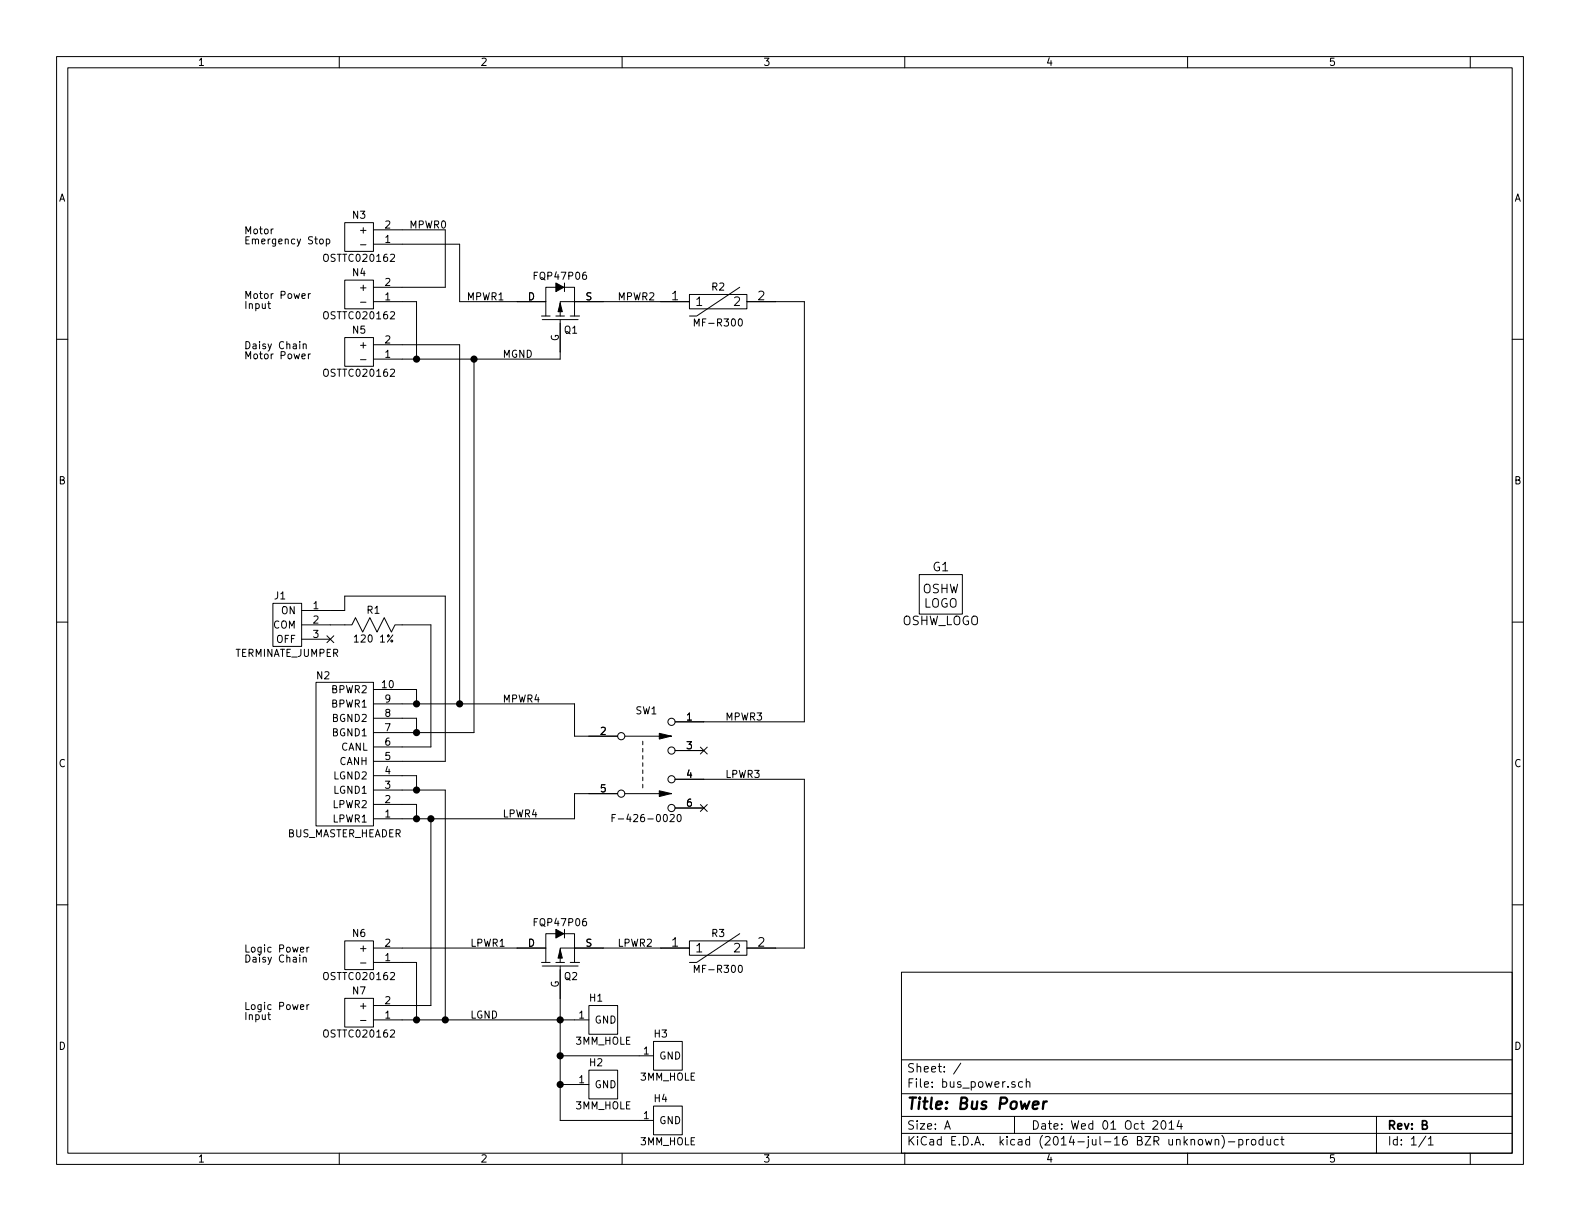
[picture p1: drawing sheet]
EESchema Schematic File Version 2
LIBS:bus_power
LIBS:power
LIBS:device
LIBS:transistors
LIBS:conn
LIBS:linear
LIBS:regul
LIBS:74xx
LIBS:cmos4000
LIBS:adc-dac
LIBS:memory
LIBS:xilinx
LIBS:special
LIBS:microcontrollers
LIBS:dsp
LIBS:microchip
LIBS:analog_switches
LIBS:motorola
LIBS:texas
LIBS:intel
LIBS:audio
LIBS:interface
LIBS:digital-audio
LIBS:philips
LIBS:display
LIBS:cypress
LIBS:siliconi
LIBS:opto
LIBS:atmel
LIBS:contrib
LIBS:valves
LIBS:bus_power-cache
EELAYER 24 0
EELAYER END
$Descr A 11000 8500
encoding utf-8
Sheet 1 1
Title "Bus Power"
Date "Wed 01 Oct 2014"
Rev "B"
Comp ""
Comment1 ""
Comment2 ""
Comment3 ""
Comment4 ""
$EndDescr
$Comp
L 3MM_HOLE H1
U 1 1
P 4200 7100
F 0 "H1" H 4150 7250 50  0000 C CNN
F 1 "3MM_HOLE" H 4200 6950 50  0000 C CNN
F 2 "" H 4200 7100 60  0000 C CNN
F 3 "" H 4200 7100 60  0000 C CNN
	1    4200 7100
	1    0    0    -1  
$EndComp
$Comp
L OSHW_LOGO G1
U 1 1
P 6550 4150
F 0 "G1" H 6550 4350 60  0000 C CNN
F 1 "OSHW_LOGO" H 6550 3975 60  0000 C CNN
F 2 "" H 6550 4150 60  0000 C CNN
F 3 "" H 6550 4150 60  0000 C CNN
	1    6550 4150
	1    0    0    -1  
$EndComp
$Comp
L POWER_CONNECTOR N4
U 1 1
P 2500 2050
F 0 "N4" H 2500 2200 50  0000 C CNN
F 1 "OSTTC020162" H 2500 1900 50  0000 C CNN
F 2 "" H 2500 2050 60  0000 C CNN
F 3 "" H 2500 2050 60  0000 C CNN
	1    2500 2050
	-1   0    0    -1  
$EndComp
$Comp
L P_CHANNEL_MOSET_HORIZ Q1
U 1 1
P 3900 2100
F 0 "Q1" H 3975 1900 50  0000 C CNN
F 1 "FQP47P06" H 3900 2275 50  0000 C CNN
F 2 "" H 3900 2100 60  0000 C CNN
F 3 "" H 3900 2100 60  0000 C CNN
	1    3900 2100
	1    0    0    -1  
$EndComp
$Comp
L POWER_CONNECTOR N5
U 1 1
P 2500 2450
F 0 "N5" H 2500 2600 50  0000 C CNN
F 1 "OSTTC020162" H 2500 2300 50  0000 C CNN
F 2 "" H 2500 2450 60  0000 C CNN
F 3 "" H 2500 2450 60  0000 C CNN
	1    2500 2450
	-1   0    0    -1  
$EndComp
$Comp
L RESETABLE_FUSE R2
U 1 1
P 5000 2100
F 0 "R2" H 5000 2200 50  0000 C CNN
F 1 "MF-R300" H 5000 1950 50  0000 C CNN
F 2 "" H 5000 2100 60  0000 C CNN
F 3 "" H 5000 2100 60  0000 C CNN
	1    5000 2100
	1    0    0    -1  
$EndComp
$Comp
L DPDT SW1
U 1 1
P 4500 5325
F 0 "SW1" H 4500 5700 50  0000 C CNN
F 1 "F-426-0020" H 4500 4950 50  0000 C CNN
F 2 "" H 4500 5445 60  0000 C CNN
F 3 "" H 4500 5445 60  0000 C CNN
	1    4500 5325
	1    0    0    -1  
$EndComp
$Comp
L POWER_CONNECTOR N6
U 1 1
P 2500 6650
F 0 "N6" H 2500 6800 50  0000 C CNN
F 1 "OSTTC020162" H 2500 6500 50  0000 C CNN
F 2 "" H 2500 6650 60  0000 C CNN
F 3 "" H 2500 6650 60  0000 C CNN
	1    2500 6650
	-1   0    0    -1  
$EndComp
$Comp
L POWER_CONNECTOR N7
U 1 1
P 2500 7050
F 0 "N7" H 2500 7200 50  0000 C CNN
F 1 "OSTTC020162" H 2500 6900 50  0000 C CNN
F 2 "" H 2500 7050 60  0000 C CNN
F 3 "" H 2500 7050 60  0000 C CNN
	1    2500 7050
	-1   0    0    -1  
$EndComp
$Comp
L P_CHANNEL_MOSET_HORIZ Q2
U 1 1
P 3900 6600
F 0 "Q2" H 3975 6400 50  0000 C CNN
F 1 "FQP47P06" H 3900 6775 50  0000 C CNN
F 2 "" H 3900 6600 60  0000 C CNN
F 3 "" H 3900 6600 60  0000 C CNN
	1    3900 6600
	1    0    0    -1  
$EndComp
Text Notes 1700 2500 0    50   ~ 0
Daisy Chain\nMotor Power
Text Notes 1700 1700 0    50   ~ 0
Motor\nEmergency Stop
Text Notes 1700 7100 0    50   ~ 0
Logic Power\nInput
$Comp
L POWER_CONNECTOR_ALT N3
U 1 1
P 2500 1650
F 0 "N3" H 2500 1800 50  0000 C CNN
F 1 "OSTTC020162" H 2500 1500 50  0000 C CNN
F 2 "" H 2500 1650 60  0000 C CNN
F 3 "" H 2500 1650 60  0000 C CNN
	1    2500 1650
	-1   0    0    -1  
$EndComp
Text Label 3250 2100 0    50   ~ 0
MPWR1
Text Label 4300 2100 0    50   ~ 0
MPWR2
Text Label 5050 5025 0    50   ~ 0
MPWR3
Text Label 3275 6600 0    50   ~ 0
LPWR1
Text Label 4300 6600 0    50   ~ 0
LPWR2
Text Label 5050 5425 0    50   ~ 0
LPWR3
$Comp
L RESETABLE_FUSE R3
U 1 1
P 5000 6600
F 0 "R3" H 5000 6700 50  0000 C CNN
F 1 "MF-R300" H 5000 6450 50  0000 C CNN
F 2 "" H 5000 6600 60  0000 C CNN
F 3 "" H 5000 6600 60  0000 C CNN
	1    5000 6600
	1    0    0    -1  
$EndComp
Text Label 2850 1600 0    50   ~ 0
MPWR0
$Comp
L TERMINATE_JUMPER J1
U 1 1
P 2000 4350
F 0 "J1" H 1950 4550 50  0000 C CNN
F 1 "TERMINATE_JUMPER" H 2000 4150 50  0000 C CNN
F 2 "" H 2000 4350 60  0000 C CNN
F 3 "" H 2000 4350 60  0000 C CNN
	1    2000 4350
	1    0    0    -1  
$EndComp
$Comp
L R_HORIZ R1
U 1 1
P 2600 4350
F 0 "R1" H 2600 4450 50  0000 C CNN
F 1 "120 1%" H 2600 4250 50  0000 C CNN
F 2 "" H 2625 4350 60  0000 C CNN
F 3 "" H 2625 4350 60  0000 C CNN
	1    2600 4350
	1    0    0    -1  
$EndComp
NoConn ~ 2300 4450
Text Label 3275 7100 0    50   ~ 0
LGND
NoConn ~ 4900 5225
NoConn ~ 4900 5625
Wire Wire Line
	3900 2500 3900 2450
Wire Wire Line
	4600 2100 4200 2100
Wire Wire Line
	3200 2100 3600 2100
Wire Wire Line
	5600 2100 5600 5025
Wire Wire Line
	5600 2100 5400 2100
Wire Wire Line
	5600 5025 4900 5025
Wire Wire Line
	2800 7100 4000 7100
Wire Wire Line
	3900 6950 3900 7800
Wire Wire Line
	5600 6600 5600 5425
Wire Wire Line
	5600 5425 4900 5425
Wire Wire Line
	2800 6600 3600 6600
Wire Wire Line
	2800 7000 3000 7000
Wire Wire Line
	2900 6700 2800 6700
Connection ~ 2900 7100
Wire Wire Line
	2800 2400 3200 2400
Wire Wire Line
	2800 2000 3100 2000
Wire Wire Line
	2800 2100 2900 2100
Wire Wire Line
	2800 2500 3900 2500
Connection ~ 2900 2500
Wire Wire Line
	5400 6600 5600 6600
Wire Wire Line
	4200 6600 4600 6600
Wire Wire Line
	3200 1700 3200 2100
Wire Wire Line
	2800 1700 3200 1700
Wire Wire Line
	3100 1600 2800 1600
Wire Wire Line
	3000 5200 2800 5200
Wire Wire Line
	3100 5300 2800 5300
Wire Wire Line
	2900 2100 2900 2500
Wire Wire Line
	2300 4250 2400 4250
Wire Wire Line
	2400 4250 2400 4150
Wire Wire Line
	2400 4150 3100 4150
Wire Wire Line
	3000 4350 2800 4350
Wire Wire Line
	2400 4350 2300 4350
Connection ~ 3100 7100
Wire Wire Line
	2800 5700 4000 5700
Wire Wire Line
	2800 5600 2900 5600
Wire Wire Line
	2900 5600 2900 5700
Connection ~ 2900 5700
Wire Wire Line
	2800 5400 2900 5400
Wire Wire Line
	2900 5400 2900 5500
Connection ~ 2900 5500
Wire Wire Line
	2800 4900 4000 4900
Wire Wire Line
	2900 4900 2900 4800
Wire Wire Line
	2900 4800 2800 4800
Wire Wire Line
	2900 5100 2900 5000
Wire Wire Line
	2900 5000 2800 5000
Wire Wire Line
	4000 4900 4000 5125
Wire Wire Line
	4000 5125 4100 5125
Connection ~ 2900 5100
Wire Wire Line
	4100 5525 4000 5525
Wire Wire Line
	4000 5525 4000 5700
Connection ~ 2900 4900
Wire Wire Line
	3300 5100 2800 5100
Wire Wire Line
	3300 2500 3300 5100
Connection ~ 3300 2500
$Comp
L 3MM_HOLE H2
U 1 1
P 4200 7550
F 0 "H2" H 4150 7700 50  0000 C CNN
F 1 "3MM_HOLE" H 4200 7400 50  0000 C CNN
F 2 "" H 4200 7550 60  0000 C CNN
F 3 "" H 4200 7550 60  0000 C CNN
	1    4200 7550
	1    0    0    -1  
$EndComp
$Comp
L 3MM_HOLE H3
U 1 1
P 4650 7350
F 0 "H3" H 4600 7500 50  0000 C CNN
F 1 "3MM_HOLE" H 4650 7200 50  0000 C CNN
F 2 "" H 4650 7350 60  0000 C CNN
F 3 "" H 4650 7350 60  0000 C CNN
	1    4650 7350
	1    0    0    -1  
$EndComp
$Comp
L 3MM_HOLE H4
U 1 1
P 4650 7800
F 0 "H4" H 4600 7950 50  0000 C CNN
F 1 "3MM_HOLE" H 4650 7650 50  0000 C CNN
F 2 "" H 4650 7800 60  0000 C CNN
F 3 "" H 4650 7800 60  0000 C CNN
	1    4650 7800
	1    0    0    -1  
$EndComp
Connection ~ 3900 7100
Wire Wire Line
	3900 7550 4000 7550
Wire Wire Line
	3900 7800 4450 7800
Connection ~ 3900 7550
Wire Wire Line
	4450 7350 3900 7350
Connection ~ 3900 7350
$Comp
L BUS_MASTER_HEADER N2
U 1 1
P 2400 5250
F 0 "N2" H 2250 4700 50  0000 C CNN
F 1 "BUS_MASTER_HEADER" H 2400 5800 50  0000 C CNN
F 2 "" H 2400 5250 60  0000 C CNN
F 3 "" H 2400 5250 60  0000 C CNN
	1    2400 5250
	1    0    0    1   
$EndComp
Wire Wire Line
	2900 6700 2900 7100
Wire Wire Line
	3000 5200 3000 4350
Wire Wire Line
	3100 4150 3100 5300
Wire Wire Line
	2800 5500 3100 5500
Wire Wire Line
	3100 5500 3100 7100
Wire Wire Line
	3100 2000 3100 1600
Wire Wire Line
	3200 2400 3200 4900
Connection ~ 3200 4900
Text Notes 1700 2150 0    50   ~ 0
Motor Power\nInput
Wire Wire Line
	3000 7000 3000 5700
Connection ~ 3000 5700
Text Notes 1700 6700 0    50   ~ 0
Logic Power\nDaisy Chain
Text Label 3500 4900 0    50   ~ 0
MPWR4
Text Label 3500 5700 0    50   ~ 0
LPWR4
Text Label 3500 2500 0    50   ~ 0
MGND
$EndSCHEMATC
